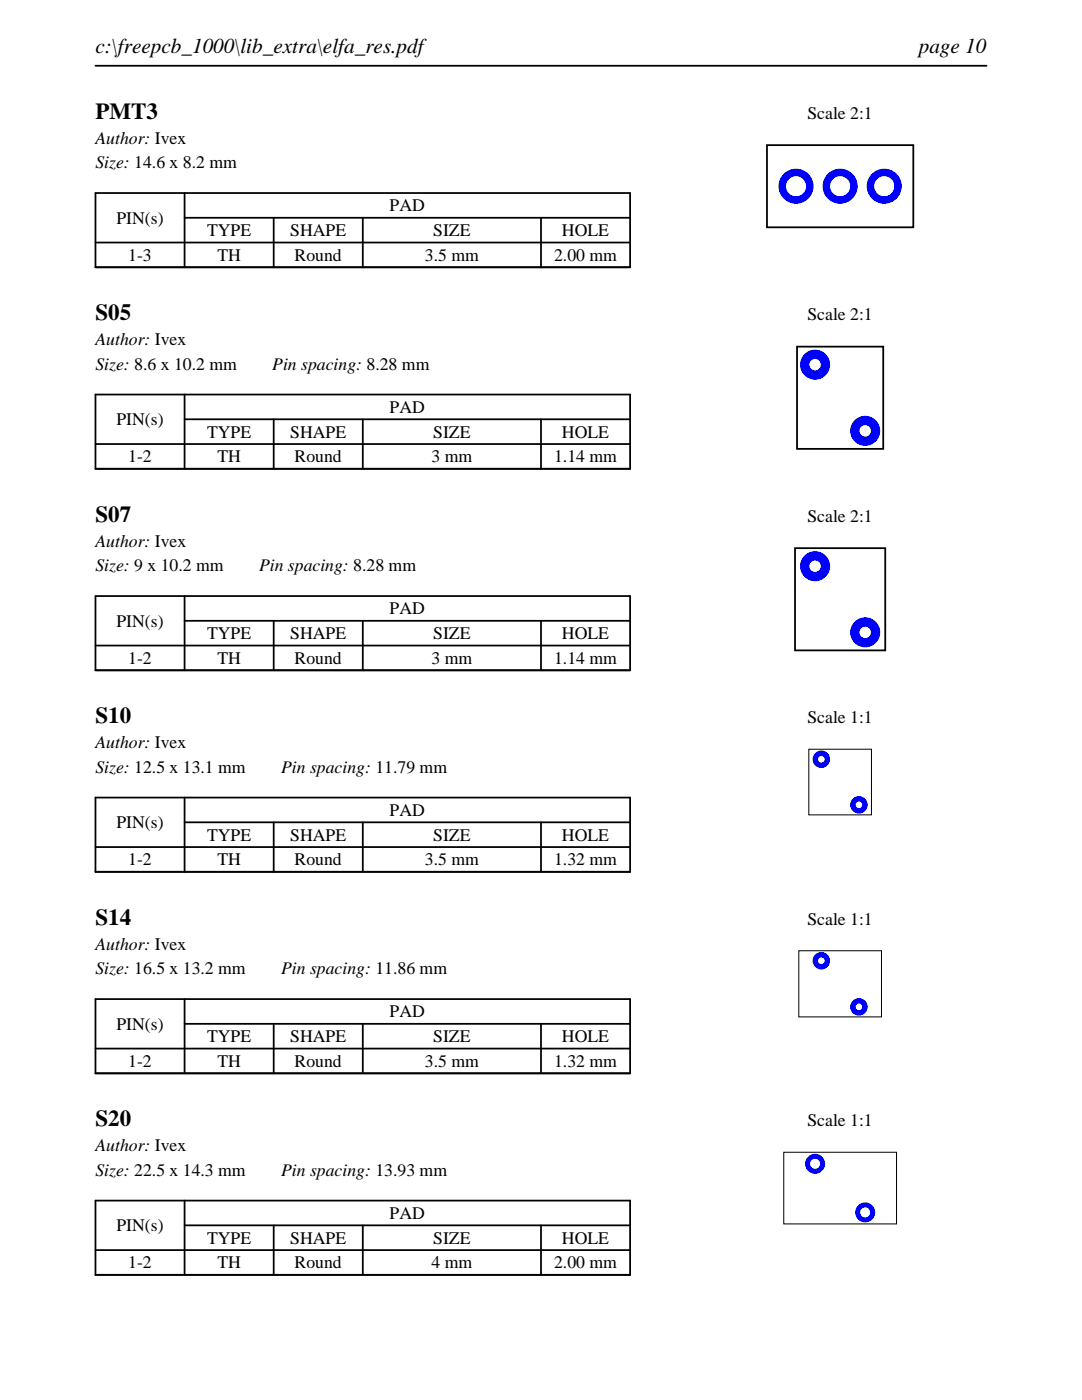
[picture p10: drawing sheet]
<svg xmlns="http://www.w3.org/2000/svg" width="216mm" height="279mm" viewBox="0 0 216 279" stroke-linecap="round" stroke-linejoin="round" font-family="sans-serif">
<path d="M19 13.1h177.8M19 38.5h106.7v14.8h-106.7zM36.8 38.5v14.8M19 48.4h106.7M36.8 43.5h88.9M54.6 43.5v9.8M72.4 43.5v9.8M107.9 43.5v9.8" fill="none" stroke="#000" stroke-width=".35"/>
<path d="M153 29h29.2v16.4h-29.2z" fill="none" stroke="#000" stroke-width=".36"/>
<g fill="#00f">
<path d="M155.3 37.2a3.5 3.5 0 0 0 7 0 3.5 3.5 0 0 0-7 0zM156.8 37.2a2.01 2.01 0 0 1 4 0 2.01 2.01 0 0 1-4 0z"/>
<path d="M164.1 37.2a3.5 3.5 0 0 0 7 0 3.5 3.5 0 0 0-7 0zM165.6 37.2a2.01 2.01 0 0 1 4 0 2.01 2.01 0 0 1-4 0z"/>
<path d="M172.9 37.2a3.5 3.5 0 0 0 7 0 3.5 3.5 0 0 0-7 0zM174.4 37.2a2.01 2.01 0 0 1 4 0 2.01 2.01 0 0 1-4 0z"/>
</g>
<path d="M19 78.7h106.7v14.9h-106.7zM36.8 78.7v14.9M19 88.6h106.7M36.8 83.7h88.9M54.6 83.7v9.9M72.4 83.7v9.9M107.9 83.7v9.9" fill="none" stroke="#000" stroke-width=".35"/>
<path d="M159 69.2h17.2v20.4h-17.2z" fill="none" stroke="#000" stroke-width=".36"/>
<g fill="#00f">
<path d="M159.6 72.8a3 3 0 0 0 6 0 3 3 0 0 0-6 0zM161.5 72.8a1.15 1.15 0 0 1 2.3 0 1.15 1.15 0 0 1-2.3 0z"/>
<path d="M169.6 86a3 3 0 0 0 6 0 3 3 0 0 0-6 0zM171.5 86a1.15 1.15 0 0 1 2.3 0 1.15 1.15 0 0 1-2.3 0z"/>
</g>
<path d="M19 119h106.7v14.8h-106.7zM36.8 119v14.8M19 128.8h106.7M36.8 123.9h88.9M54.6 123.9v9.9M72.4 123.9v9.9M107.9 123.9v9.9" fill="none" stroke="#000" stroke-width=".35"/>
<path d="M158.6 109.4h18v20.4h-18z" fill="none" stroke="#000" stroke-width=".36"/>
<g fill="#00f">
<path d="M159.6 113a3 3 0 0 0 6 0 3 3 0 0 0-6 0zM161.5 113a1.15 1.15 0 0 1 2.3 0 1.15 1.15 0 0 1-2.3 0z"/>
<path d="M169.6 126.2a3 3 0 0 0 6 0 3 3 0 0 0-6 0zM171.5 126.2a1.15 1.15 0 0 1 2.3 0 1.15 1.15 0 0 1-2.3 0z"/>
</g>
<path d="M19 159.2h106.7v14.8h-106.7zM36.8 159.2v14.8M19 169.1h106.7M36.8 164.1h88.9M54.6 164.1v9.9M72.4 164.1v9.9M107.9 164.1v9.9" fill="none" stroke="#000" stroke-width=".35"/>
<path d="M161.4 149.5h12.5v13.1h-12.5z" fill="none" stroke="#000" stroke-width=".2"/>
<g fill="#00f">
<path d="M162.1 151.5a1.75 1.75 0 0 0 3.5 0 1.75 1.75 0 0 0-3.5 0zM163.2 151.5a.7 .7 0 0 1 1.4 0 .7 .7 0 0 1-1.4 0z"/>
<path d="M169.6 160.6a1.75 1.75 0 0 0 3.5 0 1.75 1.75 0 0 0-3.5 0zM170.7 160.6a.7 .7 0 0 1 1.4 0 .7 .7 0 0 1-1.4 0z"/>
</g>
<path d="M19 199.4h106.7v14.8h-106.7zM36.8 199.4v14.8M19 209.3h106.7M36.8 204.3h88.9M54.6 204.3v9.9M72.4 204.3v9.9M107.9 204.3v9.9" fill="none" stroke="#000" stroke-width=".35"/>
<path d="M159.4 189.7h16.5v13.2h-16.5z" fill="none" stroke="#000" stroke-width=".2"/>
<g fill="#00f">
<path d="M162.1 191.7a1.75 1.75 0 0 0 3.5 0 1.75 1.75 0 0 0-3.5 0zM163.2 191.7a.7 .7 0 0 1 1.4 0 .7 .7 0 0 1-1.4 0z"/>
<path d="M169.6 200.9a1.75 1.75 0 0 0 3.5 0 1.75 1.75 0 0 0-3.5 0zM170.7 200.9a.7 .7 0 0 1 1.4 0 .7 .7 0 0 1-1.4 0z"/>
</g>
<path d="M19 239.6h106.7v14.8h-106.7zM36.8 239.6v14.8M19 249.5h106.7M36.8 244.5h88.9M54.6 244.5v9.9M72.4 244.5v9.9M107.9 244.5v9.9" fill="none" stroke="#000" stroke-width=".35"/>
<path d="M156.4 230h22.5v14.3h-22.5z" fill="none" stroke="#000" stroke-width=".2"/>
<g fill="#00f">
<path d="M160.6 232.3a2 2 0 0 0 4 0 2 2 0 0 0-4 0zM161.6 232.3a1 1 0 0 1 2 0 1 1 0 0 1-2 0z"/>
<path d="M170.6 242a2 2 0 0 0 4 0 2 2 0 0 0-4 0zM171.6 242a1 1 0 0 1 2 0 1 1 0 0 1-2 0z"/>
</g>
<g font-size="4.6">
<text x="19" y="23.7">PMT3</text>
<text x="19" y="63.9">S05</text>
<text x="19" y="104.1">S07</text>
<text x="19" y="144.4">S10</text>
<text x="19" y="184.6">S14</text>
<text x="19" y="224.8">S20</text>
</g>
<g font-size="4.2">
<text x="19" y="10.6">c:\freepcb_1000\lib_extra\elfa_res.pdf</text>
<text x="183.3" y="10.6">page 10</text>
</g>
<g font-size="3.5">
<text x="161.1" y="23.7">Scale 2:1</text>
<text x="19" y="28.6">Author: Ivex</text>
<text x="19" y="33.6">Size: 14.6 x 8.2 mm</text>
<text x="23.2" y="44.6">PIN(s)</text>
<text x="41.3" y="47.1">TYPE</text>
<text x="57.9" y="47.1">SHAPE</text>
<text x="77.8" y="42.2">PAD</text>
<text x="86.4" y="47.1">SIZE</text>
<text x="112.1" y="47.1">HOLE</text>
<text x="25.6" y="52.1">1-3</text>
<text x="43.4" y="52.1">TH</text>
<text x="58.8" y="52.1">Round</text>
<text x="84.8" y="52.1">3.5 mm</text>
<text x="110.6" y="52.1">2.00 mm</text>
<text x="161.1" y="63.9">Scale 2:1</text>
<text x="19" y="68.9">Author: Ivex</text>
<text x="19" y="73.8">Size: 8.6 x 10.2 mm</text>
<text x="54.3" y="73.8">Pin spacing: 8.28 mm</text>
<text x="77.8" y="82.4">PAD</text>
<text x="23.2" y="84.8">PIN(s)</text>
<text x="41.3" y="87.3">TYPE</text>
<text x="57.9" y="87.3">SHAPE</text>
<text x="86.4" y="87.3">SIZE</text>
<text x="112.1" y="87.3">HOLE</text>
<text x="25.6" y="92.3">1-2</text>
<text x="43.4" y="92.3">TH</text>
<text x="58.8" y="92.3">Round</text>
<text x="86.1" y="92.3">3 mm</text>
<text x="110.6" y="92.3">1.14 mm</text>
<text x="161.1" y="104.1">Scale 2:1</text>
<text x="19" y="109.1">Author: Ivex</text>
<text x="19" y="114">Size: 9 x 10.2 mm</text>
<text x="51.7" y="114">Pin spacing: 8.28 mm</text>
<text x="23.2" y="125.1">PIN(s)</text>
<text x="77.8" y="122.6">PAD</text>
<text x="41.3" y="127.6">TYPE</text>
<text x="57.9" y="127.6">SHAPE</text>
<text x="86.4" y="127.6">SIZE</text>
<text x="112.1" y="127.6">HOLE</text>
<text x="25.6" y="132.5">1-2</text>
<text x="43.4" y="132.5">TH</text>
<text x="58.8" y="132.5">Round</text>
<text x="86.1" y="132.5">3 mm</text>
<text x="110.6" y="132.5">1.14 mm</text>
<text x="19" y="149.3">Author: Ivex</text>
<text x="161.1" y="144.4">Scale 1:1</text>
<text x="19" y="154.2">Size: 12.5 x 13.1 mm</text>
<text x="56.1" y="154.2">Pin spacing: 11.79 mm</text>
<text x="23.2" y="165.3">PIN(s)</text>
<text x="41.3" y="167.8">TYPE</text>
<text x="57.9" y="167.8">SHAPE</text>
<text x="77.8" y="162.8">PAD</text>
<text x="86.4" y="167.8">SIZE</text>
<text x="112.1" y="167.8">HOLE</text>
<text x="25.6" y="172.7">1-2</text>
<text x="43.4" y="172.7">TH</text>
<text x="58.8" y="172.7">Round</text>
<text x="84.8" y="172.7">3.5 mm</text>
<text x="110.6" y="172.7">1.32 mm</text>
<text x="161.1" y="184.6">Scale 1:1</text>
<text x="19" y="189.5">Author: Ivex</text>
<text x="19" y="194.5">Size: 16.5 x 13.2 mm</text>
<text x="56.1" y="194.5">Pin spacing: 11.86 mm</text>
<text x="77.8" y="203.1">PAD</text>
<text x="23.2" y="205.5">PIN(s)</text>
<text x="41.3" y="208">TYPE</text>
<text x="57.9" y="208">SHAPE</text>
<text x="86.4" y="208">SIZE</text>
<text x="112.1" y="208">HOLE</text>
<text x="25.6" y="212.9">1-2</text>
<text x="43.4" y="212.9">TH</text>
<text x="58.8" y="212.9">Round</text>
<text x="84.8" y="212.9">3.5 mm</text>
<text x="110.6" y="212.9">1.32 mm</text>
<text x="161.1" y="224.8">Scale 1:1</text>
<text x="19" y="229.7">Author: Ivex</text>
<text x="19" y="234.7">Size: 22.5 x 14.3 mm</text>
<text x="56.1" y="234.7">Pin spacing: 13.93 mm</text>
<text x="23.2" y="245.7">PIN(s)</text>
<text x="77.8" y="243.3">PAD</text>
<text x="41.3" y="248.2">TYPE</text>
<text x="57.9" y="248.2">SHAPE</text>
<text x="86.4" y="248.2">SIZE</text>
<text x="112.1" y="248.2">HOLE</text>
<text x="25.6" y="253.2">1-2</text>
<text x="43.4" y="253.2">TH</text>
<text x="58.8" y="253.2">Round</text>
<text x="86.1" y="253.2">4 mm</text>
<text x="110.6" y="253.2">2.00 mm</text>
</g>
</svg>
